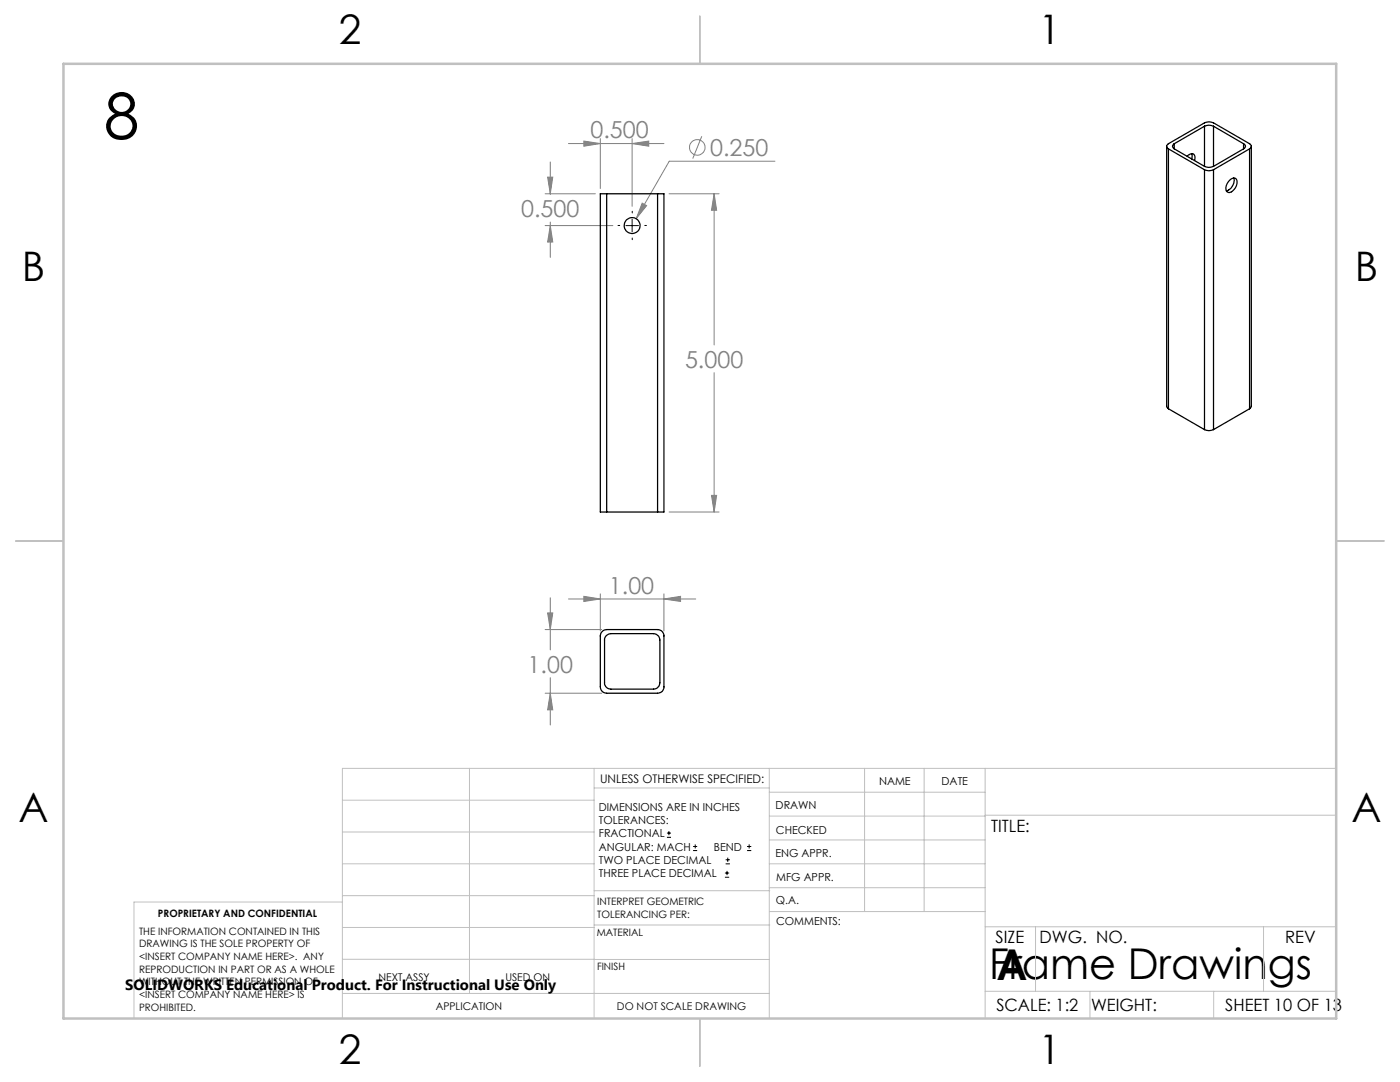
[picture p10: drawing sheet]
<svg xmlns="http://www.w3.org/2000/svg" width="279mm" height="216mm" viewBox="0 0 279 216" stroke-linecap="round" stroke-linejoin="round" font-family="sans-serif">
<g fill="none" stroke="#808080" stroke-width=".2">
<path d="M108.8 38.7h10M109.3 35.3h1l-.5 3.4zM109.8 32.3v6.5M113.5 28.6h19M116.5 28.2l3.3 .4-3.3 .6zM119.8 27.7v9.9M126.2 28.6l3.3-.4v1zM126.2 27.7v13.5M133.5 38.7h10M140.1 27.2l-1.8 4.4M142.5 38.7l.5 3.2h-1zM142.5 38.7v30.1"/>
<path d="M154.7 32.2h-21.1l-6.6 11.4M108.8 45h13.5M109.8 45l.5 3.3h-1zM109.8 44.3v7.1M128.2 40.5l.8 .5-2 2.6zM142.5 74.4v27.8M142 98.8h1l-.5 3.4zM109.8 119.3v10.4M113.5 119.5h25.4M116.5 119l3.3 .5-3.3 .5zM119.8 118.5v7.4M132.5 119.5l3.3-.5v1z"/>
<path d="M132.5 118.5v7.4M133.5 102.2h10M108.8 125.6h11.3M108.8 138.3h11.3M109.3 122.3h1l-.5 3.3zM109.8 138.3l.5 3.3h-1zM109.8 135.2v9.5"/>
<circle cx="139.2" cy="29.4" r="1.55"/>
</g>
<g fill="none" stroke="#000" stroke-width=".2">
<path d="M124.9 45h2.5M126.2 43.7v2.5M133.1 167.1h.8M133.1 166.2h.8M133.5 165.8v.9M138.3 169.7h.8M138.3 168.9h.8M138.7 168.5v.8M144.7 175h.8M144.7 174.2h.8M144.8 172.4h.9M144.8 171.6h.9"/>
<path d="M145.1 173.8v.8M145.2 171.1v.9M149.1 169.7h.8M149.1 168.9h.8M149.5 168.5v.8"/>
</g>
<path d="M123.7 45h-.4M126.2 42.5v-.3M126.2 47.5v.3M128.7 45h.3" fill="none" stroke="#000" stroke-width=".2" stroke-dasharray="15.2 1.3 1.3 1.3"/>
<g fill="none" stroke="#c0c0c0" stroke-width=".2">
<path d="M68.3 159.7h50.3M93.7 153.3v44.9M118.6 153.3v49.9M118.6 157.2h34.9M153.5 153.3v49.9M153.5 158.1h43.1M172.5 153.3v28.6M184.4 153.3v28.6M196.6 153.3v49.9M266.7 153.3h-198.4v49.9M68.3 178.7h50.3M68.3 172.4h50.3"/>
<path d="M68.3 166h50.3M68.3 180h-41.6v23.2M118.6 177.7h35M153.5 167.6h43.1M153.5 162.8h43.1M153.5 172.4h43.1M153.5 177.1h43.1M196.6 162.7h70.1M68.3 198.2h85.2M68.3 191.4l85.2 .1M68.3 185.1h50.3M118.6 184.6h35"/>
<path d="M153.6 181.9h43M196.6 197.8h70.1M196.6 184.9h70.1M206.7 184.9v12.9M217.5 197.8v5.4M242.2 197.8v5.4M252.2 184.9v12.9"/>
</g>
<path d="M139.7 3.2v9.5M3.1 107.9h9.6M266.7 107.9h9.5M139.7 203.2v9.6" fill="none" stroke="#c0c0c0" stroke-width=".25"/>
<path d="M12.7 12.7h254v190.5h-254z" fill="none" stroke="#c0c0c0" stroke-width=".5"/>
<g fill="#808080">
<path d="M132.5 119.5l3.3-.5v1zM116.5 119l3.3 .5-3.3 .5z"/>
<path d="M142.5 38.7l.5 3.2h-1zM142 98.8h1l-.5 3.4zM128.2 40.5l-1.2 3.1 2-2.6zM109.8 45l.5 3.3h-1zM109.3 35.3h1l-.5 3.4zM116.5 28.2l3.3 .4-3.3 .6zM126.2 28.6l3.3-.4v1zM109.3 122.3h1l-.5 3.3zM109.8 138.3l.5 3.3h-1z"/>
</g>
<g fill="none" stroke="#000" stroke-width=".25">
<path d="M121.1 38.7h-1.3v63.5h1.3M121.1 38.7v63.5M121.1 38.7h10.1M131.2 38.7h1.3v63.5h-1.3M131.2 38.7v63.5M232.8 29.2v52l.4 .4M233.2 29.7a.55 .55 0 0 1-.4-.5 .55 .55 0 0 1 .4-.5l7.2-4.2a2.02 2.02 0 0 1 1.8 0l7.2 4.2a.55 .55 0 0 1 .3 .5 .55 .55 0 0 1-.3 .5M233.2 29.7l7.2 4.2M233.2 29.7v51.9M234.4 28.7a.55 .55 0 0 0-.4 .5 .55 .55 0 0 0 .4 .5M234.4 29.7l6 3.5M234.4 28.7v1"/>
<path d="M236.9 31.2a.84 .84 0 0 1 .8-.5 .84 .84 0 0 1 .8 .5l-.1 .8M237.8 30.7l.1 .4-.1 .6M240.4 33.9a2.02 2.02 0 0 0 1.8 0M240.4 33.2a2.02 2.02 0 0 0 1.8 0M240.4 25.2a2.02 2.02 0 0 1 1.8 0M240.4 25.2v8M240.4 33.9v51.8M240.4 25.2l-6 3.5M242.2 25.2v8M242.2 33.9v51.8M242.2 25.2l6 3.5M245.3 36.1a.81 .81 0 0 1 .8-.6 .81 .81 0 0 1 .8 .7 2.02 2.02 0 0 1-1.8 2.2 1.38 1.38 0 0 1 0-2.1z"/>
<path d="M246.2 35.5a2.13 2.13 0 0 1-1.4 2.6M248.2 28.7a.53 .53 0 0 1 .4 .5 .53 .53 0 0 1-.4 .5M248.2 29.7l-6 3.5M248.2 28.7v1M249.4 29.7l-7.2 4.2M249.4 29.7v51.9M249.7 29.2v51.8l-.3 .6M233.2 81.6l7.2 4.1M240.4 85.7a2.02 2.02 0 0 0 1.8 0M249.4 81.6l-7.2 4.1M121.1 102.2h10.1M120 126.2l.4-.4 .7-.2h10.1a1.26 1.26 0 0 1 1.3 1.3v10.2a1.21 1.21 0 0 1-1.3 1.2h-10.1a1.26 1.26 0 0 1-1.3-1.2v-10.2z"/>
<path d="M121 126.8l.9-.4h8.5a1.33 1.33 0 0 1 1.3 1.3v8.5a1.33 1.33 0 0 1-1.3 1.3h-8.5a1.26 1.26 0 0 1-1.3-1.3v-8.7z"/>
<circle cx="126.2" cy="45" r="1.58"/>
</g>
<text font-size="12.7" x="20.7" y="27.7">8</text>
<g font-size="8.5">
<text x="197.4" y="195.4">Frame Drawings</text>
<text x="198.9" y="195.5">A</text>
</g>
<g font-size="8.1">
<text x="67.6" y="8.9">2</text>
<text x="207.3" y="8.9">1</text>
<text x="4.4" y="56.2">B</text>
<text x="270.4" y="56.2">B</text>
<text x="3.7" y="164.1">A</text>
<text x="269.7" y="164.1">A</text>
<text x="67.6" y="212.4">2</text>
<text x="207.3" y="212.4">1</text>
</g>
<g font-size="4.7" fill="#808080">
<text x="117.8" y="27.6">0.500</text>
<text x="141.7" y="31.1">0.250</text>
<text x="104" y="43.3">0.500</text>
<text x="136.7" y="73.3">5.000</text>
<text x="121.5" y="118.5">1.00</text>
<text x="105.3" y="134.2">1.00</text>
</g>
<g font-size="3.4">
<text x="197.8" y="166">TITLE:</text>
<text x="198.7" y="188.1">SIZE</text>
<text x="207.5" y="188.1">DWG. NO.</text>
<text x="256.5" y="188.2">REV</text>
<text x="198.8" y="201.7">SCALE: 1:2</text>
<text x="217.7" y="201.8">WEIGHT:</text>
<text x="244.5" y="201.7">SHEET 10 OF 13</text>
</g>
<text font-size="3" x="25" y="197.6">SOLIDWORKS Educational Product. For Instructional Use Only</text>
<text font-size="2.4" x="119.8" y="156.2">UNLESS OTHERWISE SPECIFIED:</text>
<g font-size="2.2">
<text x="119.5" y="161.8">DIMENSIONS ARE IN INCHES</text>
<text x="154.8" y="161.4">DRAWN</text>
<text x="175.4" y="156.6">NAME</text>
<text x="187.9" y="156.7">DATE</text>
<text x="119.5" y="164.4">TOLERANCES:</text>
<text x="119.5" y="167.1">FRACTIONAL</text>
<text x="154.9" y="166.3">CHECKED</text>
<text x="119.5" y="169.7">ANGULAR: MACH</text>
<text x="119.5" y="172.4">TWO PLACE DECIMAL</text>
<text x="142.5" y="169.7">BEND</text>
<text x="154.8" y="171">ENG APPR.</text>
<text x="119.5" y="175">THREE PLACE DECIMAL</text>
<text x="154.9" y="175.7">MFG APPR.</text>
<text x="154.9" y="180.4">Q.A.</text>
<text x="154.9" y="184.6">COMMENTS:</text>
</g>
<g font-size="2.1">
<text x="75.5" y="195.7">NEXT ASSY</text>
<text x="100.9" y="195.7">USED ON</text>
<text x="86.9" y="201.5">APPLICATION</text>
<text x="123.1" y="201.6">DO NOT SCALE DRAWING</text>
</g>
<g font-size="2">
<text x="31.5" y="182.9">PROPRIETARY AND CONFIDENTIAL</text>
<text x="119.2" y="180.6">INTERPRET GEOMETRIC</text>
<text x="119.2" y="183.1">TOLERANCING PER:</text>
<text x="27.8" y="186.5">THE INFORMATION CONTAINED IN THIS</text>
<text x="27.8" y="189">DRAWING IS THE SOLE PROPERTY OF</text>
<text x="27.8" y="191.6">&lt;INSERT COMPANY NAME HERE&gt;. ANY</text>
<text x="119.1" y="186.7">MATERIAL</text>
<text x="27.8" y="194.1">REPRODUCTION IN PART OR AS A WHOLE</text>
<text x="27.8" y="196.6">WITHOUT THE WRITTEN PERMISSION OF</text>
<text x="119.1" y="193.5">FINISH</text>
<text x="27.8" y="199.1">&lt;INSERT COMPANY NAME HERE&gt; IS</text>
<text x="27.8" y="201.7">PROHIBITED.</text>
</g>
</svg>
